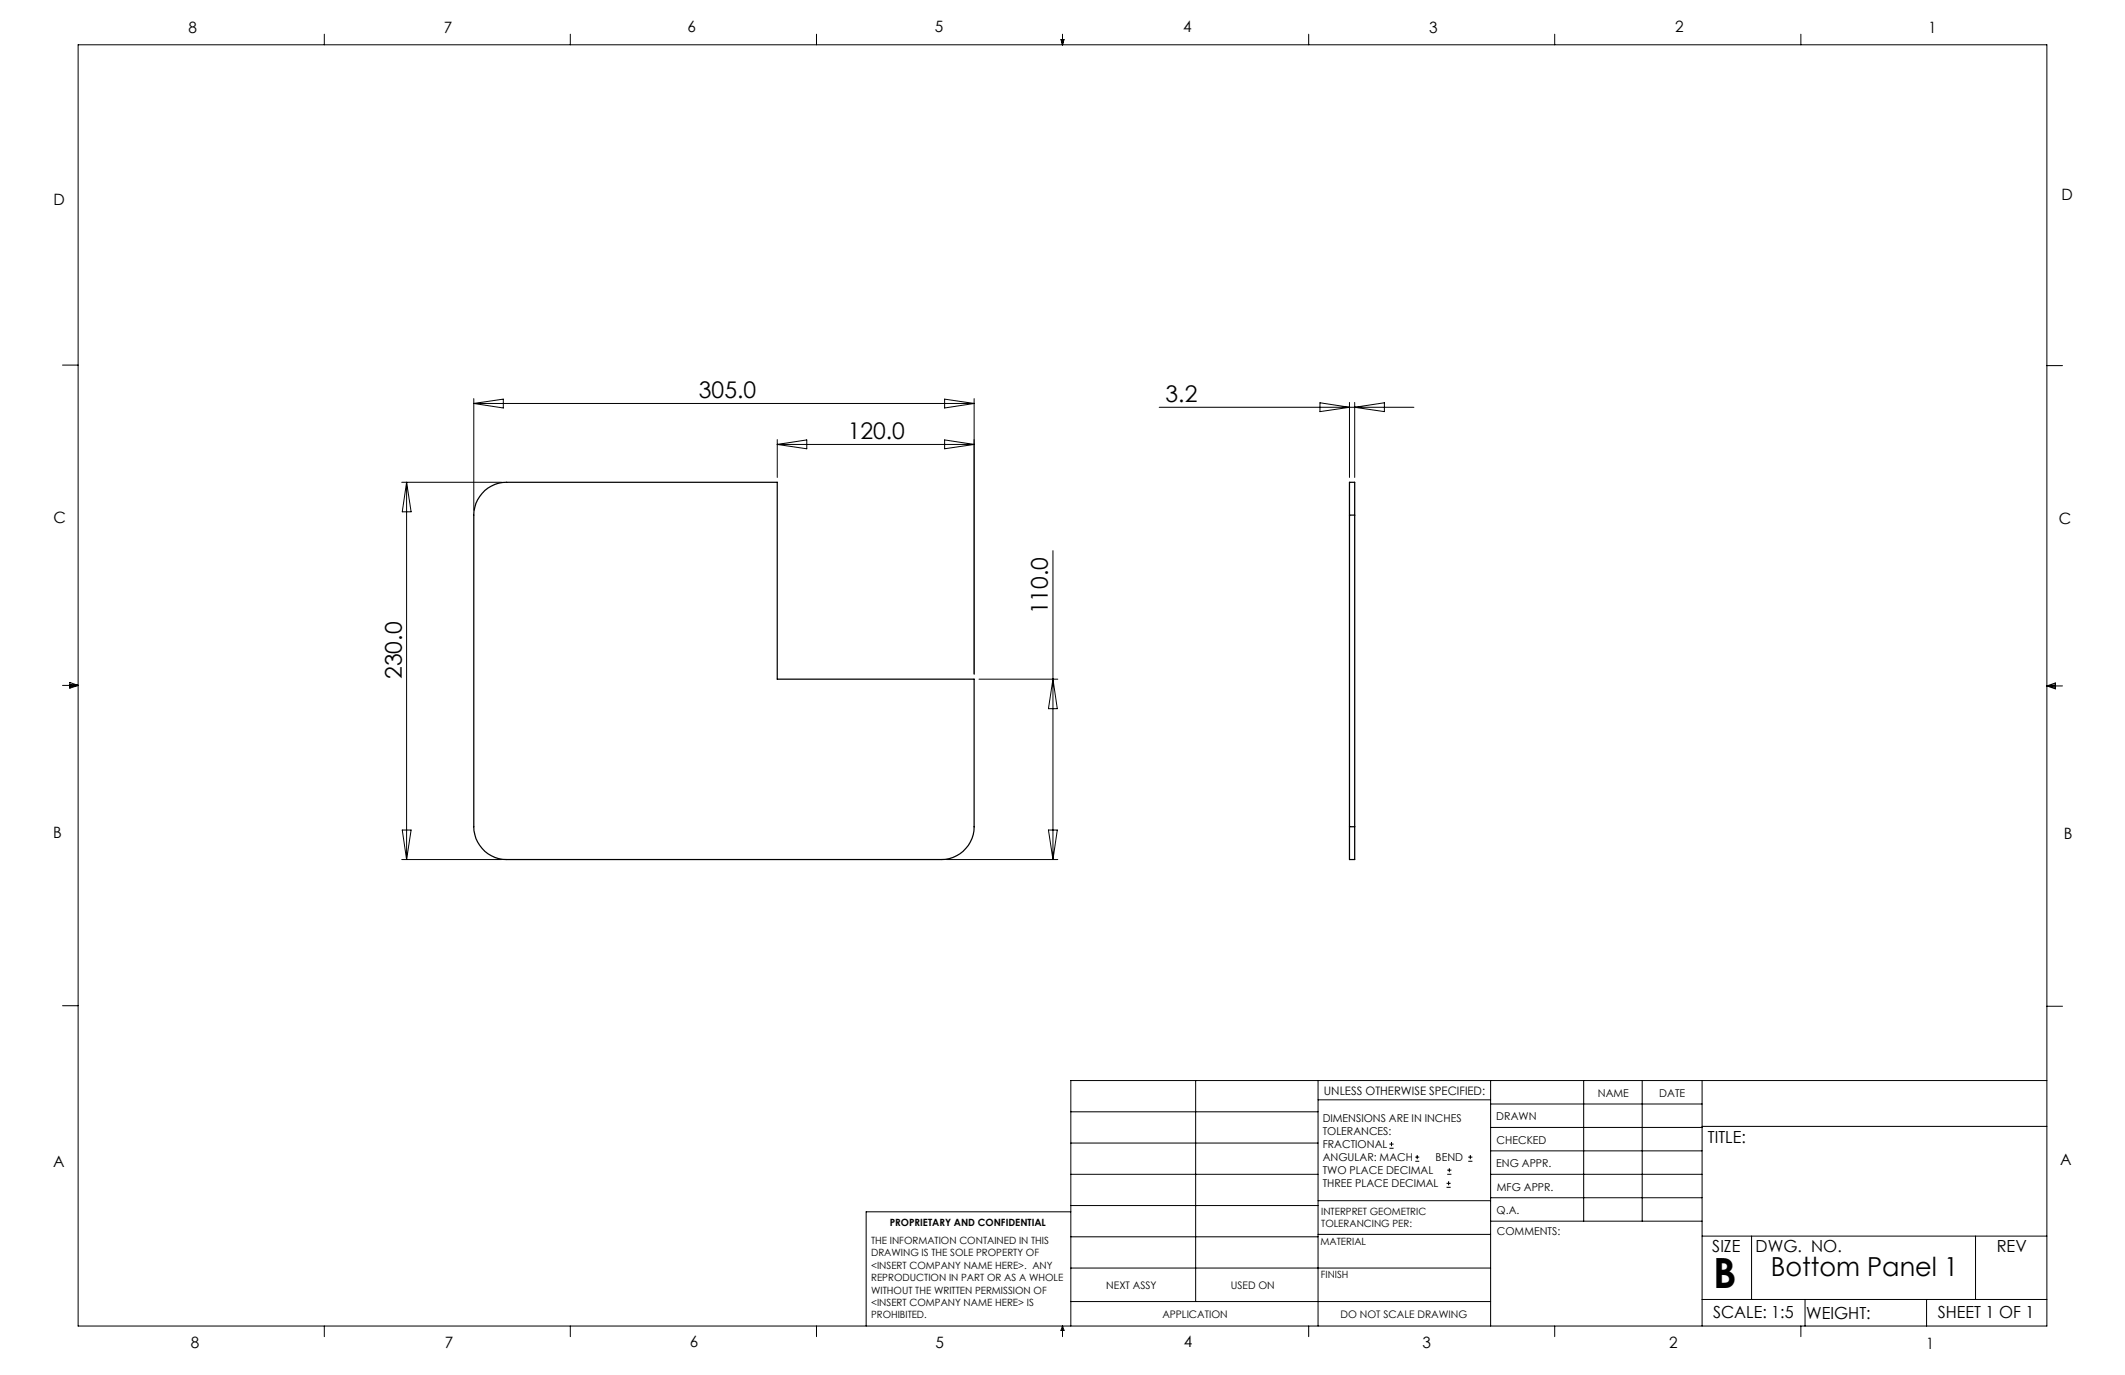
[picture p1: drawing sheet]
<svg xmlns="http://www.w3.org/2000/svg" width="432mm" height="279mm" viewBox="0 0 432 279" stroke-linecap="round" stroke-linejoin="round" font-family="sans-serif">
<g fill="none" stroke="#000" stroke-width=".2">
<path d="M15.9 9.1h400v260.4h-400zM65.9 6.9v2.2M115.9 6.9v2.2M165.9 6.9v2.2M215.6 8h.6l-.3 1.1zM215.7 8l.2 1.1M215.9 6.9v2.2M216 8l-.1 1.1M265.9 6.9v2.2M315.9 6.9v2.2M365.9 6.9v2.2M12.7 74.2h3.2"/>
<path d="M415.9 74.3h3.2M81.6 98h20.4M82.6 98v76.7M82.6 98l.9 6h-1.8zM96.3 81v22.7M96.3 82h101.6M96.3 82l6-.9v1.8zM157.9 89.3v7.7M157.9 90.3h40M157.9 90.3l6-.9v1.8zM191.9 89.4l6 .9-6 .9zM191.9 81.1l6 .9-6 .9z"/>
<path d="M197.9 81v56M235.5 82.8h51.8M268.2 81.8l6 1-6 .8zM274.2 81.8v15.2M275.3 81.8v15.2M275.3 82.8l6-1v1.8zM214 111.9v62.8M12.7 139.3h3.2M14.2 139.1l1.7 .2M14.2 138.7l1.7 .6-1.7 .5zM15.9 139.3l-1.7 .3M198.9 138h16"/>
<path d="M214 138l.8 6h-1.8zM415.9 139.4h3.2M415.9 139.4l1.8-.6v1.2zM415.9 139.4l1.8 .3M417.7 139.2l-1.8 .2M81.6 174.7h20.4M81.7 168.7h1.8l-.9 6zM192.3 174.7h22.6M213 168.7h1.8l-.8 6zM12.7 204.4h3.2M243 219.6v44.9M267.8 219.6v49.9"/>
<path d="M302.9 219.6v49.9M321.8 219.6v28.5M333.7 219.6v28.5M345.9 219.6v49.9M415.9 204.5h3.2M415.9 219.6h-198.3v49.9M217.6 238.6h50.2M217.6 232.3h50.2M217.6 225.9h50.2M267.8 223.5h35.1M282.3 233.3h.9M282.3 232.5h.9"/>
<path d="M282.8 232.1v.8M287.6 236h.8M287.6 235.1h.8M288 234.7v.8M294.1 238.6h.8M294.1 237.8h.8M294.5 237.4v.8M298.3 236h.9M298.3 235.1h.9M298.8 234.7v.8M302.9 238.6h43M302.9 233.9h43"/>
<path d="M302.9 229.1h43M302.9 224.3h43M345.9 228.9h70M217.6 257.7h85.3M217.6 251.3h50.2M217.6 245h50.2M217.6 246.2h-41.6v23.3M267.8 250.8h35.1M267.8 244h35.1M293.9 241.3h.9M293.9 240.5h.9M294.4 240v.8"/>
<path d="M302.9 248.1h43M302.9 243.4h43M345.9 251.2h70M355.9 251.2v12.9M401.4 251.2v12.9M65.9 269.5v2.1M115.9 269.5v2.1M165.9 269.5v2.1M215.9 269.5v2.1M215.9 269.5l.3 .8h-.6zM217.6 264.5h85.3M265.9 269.5v2.1"/>
<path d="M315.9 269.5v2.1M345.9 264.1h70M365.9 269.5v2.1M366.8 264.1v5.4M391.5 264.1v5.4"/>
</g>
<path d="M98.5 99.7a6.6 6.6 0 0 1 4.4-1.7h55v40h40v30a6.7 6.7 0 0 1-6.6 6.7h-88.4a6.7 6.7 0 0 1-6.6-6.7v-63.3a6.6 6.6 0 0 1 2.2-5zM274.2 104.7v-6.7h1.1v6.7M274.2 104.7v63.3M274.2 104.7h1.1M275.3 104.7v63.3M274.2 168v6.7h1.1v-6.7M274.2 168h1.1" fill="none" stroke="#000" stroke-width=".25"/>
<text font-size="8.5" x="348.1" y="261.8">B</text>
<text font-size="5.3" x="359.8" y="259.3">Bottom Panel 1</text>
<g font-size="4.7">
<text x="142" y="81">305.0</text>
<text x="236.8" y="81.7">3.2</text>
<text x="172.2" y="89.3">120.0</text>
<text x="212.9" y="124.8" transform="rotate(-90 212.9 124.8)">110.0</text>
<text x="81.6" y="138" transform="rotate(-90 81.6 138)">230.0</text>
</g>
<g font-size="3.4">
<text x="347.1" y="232.3">TITLE:</text>
<text x="347.9" y="254.3">SIZE</text>
<text x="356.7" y="254.4">DWG. NO.</text>
<text x="405.7" y="254.5">REV</text>
<text x="348.1" y="267.9">SCALE: 1:5</text>
<text x="367" y="268">WEIGHT:</text>
<text x="393.8" y="267.9">SHEET 1 OF 1</text>
</g>
<g font-size="3.2">
<text x="38.3" y="6.7">8</text>
<text x="90.2" y="6.7">7</text>
<text x="139.7" y="6.5">6</text>
<text x="190" y="6.5">5</text>
<text x="240.4" y="6.5">4</text>
<text x="290.4" y="6.7">3</text>
<text x="340.4" y="6.5">2</text>
<text x="391.9" y="6.7">1</text>
<text x="10.9" y="41.6">D</text>
<text x="418.9" y="40.7">D</text>
<text x="10.9" y="106.3">C</text>
<text x="418.4" y="106.4">C</text>
<text x="10.8" y="170.2">B</text>
<text x="419.4" y="170.6">B</text>
<text x="10.8" y="237.2">A</text>
<text x="418.6" y="236.8">A</text>
<text x="38.8" y="273.8">8</text>
<text x="90.4" y="273.8">7</text>
<text x="140.2" y="273.8">6</text>
<text x="190.1" y="273.9">5</text>
<text x="240.5" y="273.8">4</text>
<text x="289" y="273.9">3</text>
<text x="339.1" y="273.8">2</text>
<text x="391.4" y="274.1">1</text>
</g>
<text font-size="2.4" x="269" y="222.4">UNLESS OTHERWISE SPECIFIED:</text>
<g font-size="2.2">
<text x="268.8" y="228">DIMENSIONS ARE IN INCHES</text>
<text x="304.1" y="227.7">DRAWN</text>
<text x="324.7" y="222.9">NAME</text>
<text x="337.2" y="222.9">DATE</text>
<text x="268.8" y="230.6">TOLERANCES:</text>
<text x="268.8" y="233.3">FRACTIONAL</text>
<text x="304.1" y="232.6">CHECKED</text>
<text x="268.8" y="236">ANGULAR: MACH</text>
<text x="268.8" y="238.6">TWO PLACE DECIMAL</text>
<text x="291.7" y="236">BEND</text>
<text x="304" y="237.2">ENG APPR.</text>
<text x="268.8" y="241.3">THREE PLACE DECIMAL</text>
<text x="304.2" y="241.9">MFG APPR.</text>
<text x="304.1" y="246.7">Q.A.</text>
<text x="304.1" y="250.9">COMMENTS:</text>
</g>
<g font-size="2.1">
<text x="224.8" y="262">NEXT ASSY</text>
<text x="250.1" y="261.9">USED ON</text>
<text x="236.2" y="267.8">APPLICATION</text>
<text x="272.4" y="267.8">DO NOT SCALE DRAWING</text>
</g>
<g font-size="2">
<text x="180.8" y="249.2">PROPRIETARY AND CONFIDENTIAL</text>
<text x="268.5" y="246.8">INTERPRET GEOMETRIC</text>
<text x="268.5" y="249.4">TOLERANCING PER:</text>
<text x="177" y="252.8">THE INFORMATION CONTAINED IN THIS</text>
<text x="177" y="255.3">DRAWING IS THE SOLE PROPERTY OF</text>
<text x="177" y="257.8">&lt;INSERT COMPANY NAME HERE&gt;. ANY</text>
<text x="268.3" y="252.9">MATERIAL</text>
<text x="177" y="260.3">REPRODUCTION IN PART OR AS A WHOLE</text>
<text x="177" y="262.9">WITHOUT THE WRITTEN PERMISSION OF</text>
<text x="268.4" y="259.7">FINISH</text>
<text x="177" y="265.4">&lt;INSERT COMPANY NAME HERE&gt; IS</text>
<text x="177" y="267.9">PROHIBITED.</text>
</g>
</svg>
